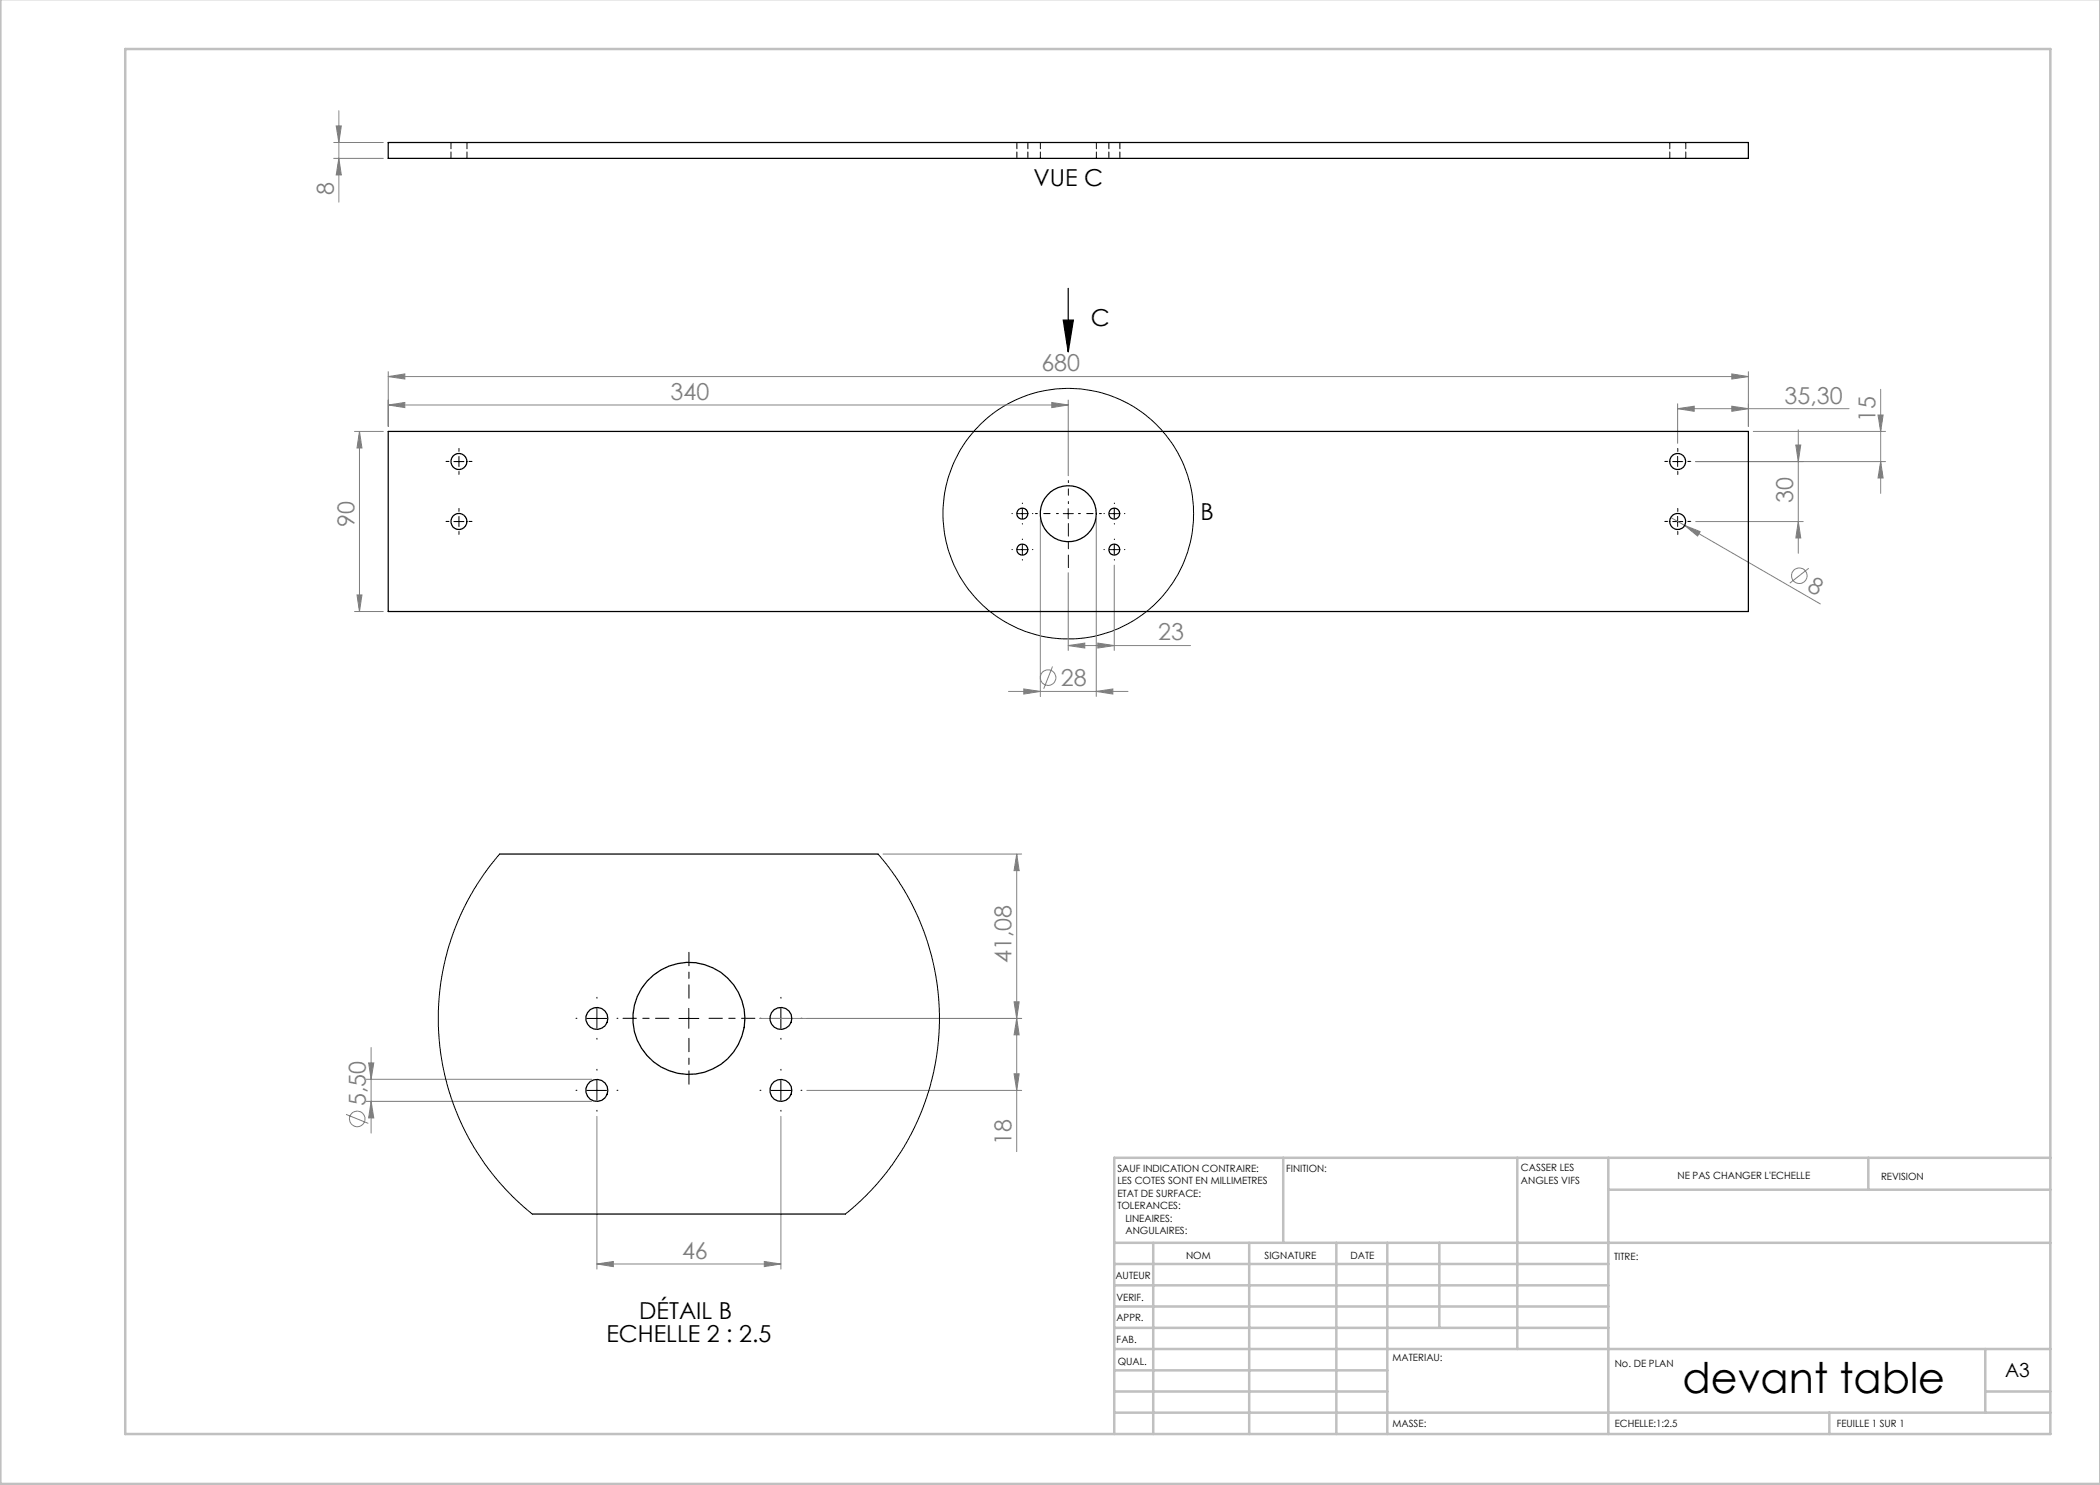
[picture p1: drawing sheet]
<svg xmlns="http://www.w3.org/2000/svg" width="420mm" height="297mm" viewBox="0 0 420 297" stroke-linecap="round" stroke-linejoin="round" font-family="sans-serif">
<g fill="none" stroke="#808080" stroke-width=".2">
<path d="M66.7 31.7h10M66.7 28.5h10M67.2 25.2h1.1l-.5 3.3zM67.8 31.7l.5 3.3h-1.1zM67.8 22.2v18.2M77.6 75.3l3.4-.5v1zM77.6 74.3v11M77.6 75.3h272.1M346.4 74.8l3.3 .5-3.3 .5zM349.7 74.3v11M376.1 77.9v20.8M70.9 86.3h5.8"/>
<path d="M71.9 86.3l.5 3.3h-1zM71.9 86.3v36M77.6 81l3.4-.5v1zM77.6 81h136M210.4 80.5l3.2 .5-3.2 .5zM213.6 80v15.1M335.5 81.7l3.3-.5v1.1zM335.5 80.7v8M335.5 81.7h34.3M339.1 92.3h38M346.4 81.2l3.3 .5-3.3 .6zM350.7 86.3h26.4"/>
<path d="M359.2 89h1l-.5 3.3zM359.7 86v24.7M375.6 83h1l-.5 3.3zM376.1 92.3l.5 3.3h-1zM71.4 119h1l-.5 3.3zM208.1 103.7v35.6M213.6 114.5v15.6M219.3 103.7v35.6M222.8 113v17.1M334.2 103.5l2.7 1.6M336.9 105.1l3.1 1.2-.5 .9zM336.9 105.1l27.2 15.7"/>
<path d="M339.1 104.3h21.5M359.7 104.3l.5 3.3h-1zM361.7 113.7l-3.7 2.9M70.9 122.3h5.8M201.7 138.3h23.9M204.8 137.8l3.3 .5-3.3 .5zM210.5 133.3l-1.8 4.5M213.6 129.1l3.4-.5v1zM213.6 129.1h24.5M219.3 138.3l3.3-.5v1zM219.6 128.6l3.2 .5-3.2 .5zM176.6 170.8h27.7"/>
<path d="M203.3 170.8l.5 3.3h-1zM203.3 170.8v59.5M73.2 215.9h45.2M73.7 212.6h1.1l-.6 3.3zM74.2 209.5v17.1M152 203.7h52.3M161.4 218.1h42.9M202.8 200.4h1l-.5 3.3zM202.8 214.8h1l-.5 3.3zM203.3 203.7l.5 3.3h-1zM69.2 222.9l4.5 1.8M73.2 220.3h45.2"/>
<path d="M74.2 220.3l.6 3.3h-1.1zM119.4 223.3v30.5M156.2 223.3v30.5M119.4 252.8l3.3-.5v1zM119.4 252.8h36.8M152.9 252.3l3.3 .5-3.3 .5z"/>
<circle cx="359.9" cy="115.1" r="1.55"/>
<circle cx="209.6" cy="135.5" r="1.55"/>
<circle cx="71.4" cy="223.8" r="1.56"/>
</g>
<path d="M213.6 57.7v12.7M212.7 64h2l-1.1 6.4z" fill="none" stroke="#000" stroke-width=".25"/>
<g fill="none" stroke="#000" stroke-width=".2">
<path d="M90.8 92.3h2M91.8 91.3v2M334.5 92.3h2M335.5 91.3v2M90.8 104.3h2M91.8 103.3v2M203.4 102.7h2.1M203.4 109.9h2.1M204.5 101.7v2M204.5 108.9v2M212.7 102.7h2M213.6 101.7v2"/>
<path d="M221.9 102.7h2M221.9 109.9h2M222.8 101.7v2M222.8 108.9v2M334.5 104.3h2M335.5 103.3v2M117.4 203.7h4M117.4 218.1h4M119.4 201.7v4M119.4 216.1v4M135.8 203.7h4M137.8 201.7v4"/>
<path d="M154.2 203.7h4M154.2 218.1h4M156.2 201.7v4M156.2 216.1v4"/>
<circle cx="213.7" cy="102.7" r="25.1"/>
</g>
<g fill="none" stroke="#000" stroke-width=".2" stroke-dasharray="30.5 1.3 1.3 1.3">
<path d="M89.8 92.3h-.6M91.8 90.3v-.6M91.8 94.3v.6M93.8 92.3h.6M333.6 92.3h-.6M335.6 90.3v-.6M335.6 94.3v.6M337.6 92.3h.6M89.8 104.3h-.6M91.8 102.3v-.6M91.8 106.3v.6M93.8 104.3h.6"/>
<path d="M202.5 102.7h-.1M202.5 109.9h-.1M204.5 100.7v-.1M204.5 104.7v.1M204.5 107.9v-.1M204.5 111.9v.1M206.5 102.7h.1M206.5 109.9h.1M220.9 102.7h-.1M220.9 109.9h-.1M222.9 100.7v-.1M222.9 104.7v.1"/>
<path d="M222.9 107.9v-.1M222.9 111.9v.1M224.9 102.7h.1M224.9 109.9h.1M333.6 104.3h-.6M335.6 102.3v-.6M335.6 106.3v.6M337.6 104.3h.6M119.4 199.7v-.2M156.2 199.7v-.2M115.4 203.7h-.2M115.4 218.1h-.2"/>
<path d="M119.4 207.7v.2M119.4 214.1v-.2M123.4 203.7h.2M123.4 218.1h.2M152.2 203.7h-.2M152.2 218.1h-.2M156.2 207.7v.2M156.2 214.1v-.2M160.2 203.7h.2M160.2 218.1h.2M119.4 222.1v.2M156.2 222.1v.2"/>
</g>
<path d="M211.7 102.7h-4.6M213.7 100.7v-4.6M215.7 102.7h4.6" fill="none" stroke="#000" stroke-width=".2" stroke-dasharray="30.5 1.3 1.3 1.3" stroke-dashoffset="30.1"/>
<path d="M213.7 104.7v8.8" fill="none" stroke="#000" stroke-width=".2" stroke-dasharray="30.5 1.3 1.3 1.3" stroke-dashoffset="28"/>
<path d="M137.8 199.7v-9.2M133.8 203.7h-9.2M137.8 207.7v9.2M141.8 203.7h9.2" fill="none" stroke="#000" stroke-width=".2" stroke-dasharray="30.5 1.3 1.3 1.3" stroke-dashoffset="27.8"/>
<g fill="none" stroke="#c0c0c0" stroke-width=".5">
<path d="M.1 -.1v296.9h419.9M25 9.8h385.1v277h-385.1zM256.6 231.6v17M303.5 231.6v38.2M321.7 231.6v55.2M321.7 237.9h88.4M373.7 231.6v6.3M410.1 231.6h-187.3v55.2M222.8 248.6h187.3M222.8 257.1h98.9M222.8 252.8h98.9M230.6 248.6v38.2"/>
<path d="M249.8 248.6v38.2M267.3 248.6v38.2M277.5 248.6v38.2M287.9 248.6v17M222.8 265.6h98.9M222.8 261.3h98.9M222.8 278.3h54.7M222.8 274.1h54.7M222.8 269.8h187.3M397.1 278.3h13M397.1 269.8v12.7M222.8 282.5h187.3"/>
<path d="M365.9 282.5v4.3"/>
</g>
<path d="M212.7 64h2l-1.1 6.4z" fill="#000"/>
<g fill="#808080">
<path d="M336.9 105.1l3.1 1.2-.5 .9z"/>
<path d="M152.9 252.3l3.3 .5-3.3 .5zM119.4 252.8l3.3-.5v1z"/>
<path d="M204.8 137.8l3.3 .5-3.3 .5zM219.3 138.3l3.3-.5v1zM213.6 129.1l3.4-.5v1zM219.6 128.6l3.2 .5-3.2 .5z"/>
<path d="M346.4 74.8l3.3 .5-3.3 .5zM77.6 75.3l3.4-.5v1zM210.4 80.5l3.2 .5-3.2 .5zM77.6 81l3.4-.5v1z"/>
<path d="M202.8 214.8h1l-.5 3.3zM203.3 203.7l.5 3.3h-1z"/>
<path d="M376.1 92.3l.5 3.3h-1zM375.6 83h1l-.5 3.3zM202.8 200.4h1l-.5 3.3zM203.3 170.8l.5 3.3h-1zM67.8 31.7l.5 3.3h-1.1zM67.2 25.2h1.1l-.5 3.3z"/>
<path d="M71.9 86.3l.5 3.3h-1zM71.4 119h1l-.5 3.3zM359.2 89h1l-.5 3.3zM359.7 104.3l.5 3.3h-1zM73.7 212.6h1.1l-.6 3.3zM74.2 220.3l.6 3.3h-1.1z"/>
<path d="M335.5 81.7l3.3-.5v1.1zM346.4 81.2l3.3 .5-3.3 .6z"/>
</g>
<g fill="none" stroke="#000" stroke-width=".25">
<path d="M77.6 28.5h272.1v3.2h-272.1zM77.6 86.3h272.1v36h-272.1zM99.9 170.8h75.7M106.5 242.8h62.6"/>
<circle cx="91.8" cy="92.3" r="1.6"/>
<circle cx="335.5" cy="92.3" r="1.6"/>
<circle cx="91.8" cy="104.3" r="1.6"/>
<circle cx="204.5" cy="109.9" r="1.1"/>
<circle cx="204.5" cy="102.7" r="1.1"/>
<circle cx="213.7" cy="102.7" r="5.6"/>
<circle cx="222.8" cy="102.7" r="1.1"/>
<circle cx="222.8" cy="109.9" r="1.1"/>
<circle cx="335.5" cy="104.3" r="1.6"/>
<circle cx="119.4" cy="218.1" r="2.2"/>
<circle cx="119.4" cy="203.7" r="2.19"/>
<circle cx="137.8" cy="203.7" r="11.2"/>
<circle cx="156.2" cy="218.1" r="2.2"/>
<circle cx="156.2" cy="203.7" r="2.19"/>
</g>
<path d="M99.9 170.8l-3 3.8-2.7 4.4-2.3 4.4-1.7 4.5-1.3 4.5-.8 4.8-.4 4.8 .1 5.7 .7 5.3 1.4 5.6 1.7 4.6 2.1 4.3 3.4 5.5 2 2.6 3.6 3.9 3.8 3.3M175.6 170.8l2.8 3.5 2.9 4.6 2.5 4.8 1.6 4.4 1.3 4.7 .9 5.5 .3 4.2-.2 5-.6 4.8-1.2 5.5-1.7 4.7-2.1 4.5-1.7 3-2.1 3.1-2.2 2.8-3.8 4.1-3.2 2.8" fill="none" stroke="#000" stroke-width=".2"/>
<path d="M90.2 28.5v3.2M93.4 31.7v-3.2M203.4 28.5v3.2M205.6 31.7v-3.2M208.1 28.5v3.2M219.3 31.7v-3.2M221.8 28.5v3.2M224 31.7v-3.2M334 28.5v3.2M337.2 31.7v-3.2" fill="none" stroke="#000" stroke-width=".2" stroke-dasharray="1.3 .6"/>
<text font-size="8.5" x="336.5" y="278.5">devant table</text>
<g font-size="4.7" fill="#808080">
<text x="66.8" y="39.1" transform="rotate(-90 66.8 39.1)">8</text>
<text x="208.3" y="74.3">680</text>
<text x="134.1" y="80">340</text>
<text x="356.9" y="80.7">35,30</text>
<text x="375.1" y="84.3" transform="rotate(-90 375.1 84.3)">15</text>
<text x="358.7" y="100.6" transform="rotate(-90 358.7 100.6)">30</text>
<text x="70.9" y="105.3" transform="rotate(-90 70.9 105.3)">90</text>
<text x="361.2" y="117.9" transform="rotate(30 361.2 117.9)">8</text>
<text x="231.6" y="128.1">23</text>
<text x="212.2" y="137.2">28</text>
<text x="202.3" y="192.7" transform="rotate(-90 202.3 192.7)">41,08</text>
<text x="73.2" y="221.2" transform="rotate(-90 73.2 221.2)">5,50</text>
<text x="202.3" y="229" transform="rotate(-90 202.3 229)">18</text>
<text x="136.4" y="251.8">46</text>
</g>
<g font-size="4.7">
<text x="206.7" y="37.3">VUE C</text>
<text x="218.2" y="65.2">C</text>
<text x="240.1" y="104.1">B</text>
<text x="127.8" y="263.9">DÉTAIL B</text>
<text x="121.3" y="268.4">ECHELLE 2 : 2.5</text>
</g>
<text font-size="3.9" x="401" y="275.4">A3</text>
<g font-size="2">
<text x="223.5" y="234.4">SAUF INDICATION CONTRAIRE:</text>
<text x="223.5" y="236.9">LES COTES SONT EN MILLIMETRES</text>
<text x="223.5" y="239.4">ETAT DE SURFACE:</text>
<text x="257.2" y="234.4">FINITION:</text>
<text x="304.2" y="234.3">CASSER LES</text>
<text x="304.2" y="236.8">ANGLES VIFS</text>
<text x="335.5" y="235.8">NE PAS CHANGER L'ECHELLE</text>
<text x="376.2" y="236">REVISION</text>
<text x="223.5" y="241.9">TOLERANCES:</text>
<text x="225.1" y="244.4">LINEAIRES:</text>
<text x="225.1" y="246.9">ANGULAIRES:</text>
<text x="237.2" y="251.8">NOM</text>
<text x="252.9" y="251.7">SIGNATURE</text>
<text x="270.1" y="251.7">DATE</text>
<text x="223.1" y="255.9">AUTEUR</text>
<text x="322.8" y="252">TITRE:</text>
<text x="223.3" y="260.1">VERIF.</text>
<text x="223.3" y="264.2">APPR.</text>
<text x="223.3" y="268.6">FAB.</text>
<text x="223.5" y="272.9">QUAL.</text>
<text x="278.5" y="272.3">MATERIAU:</text>
<text x="323" y="273.4">No. DE PLAN</text>
<text x="278.5" y="285.3">MASSE:</text>
<text x="323" y="285.4">ECHELLE:1:2.5</text>
<text x="367.4" y="285.4">FEUILLE 1 SUR 1</text>
</g>
</svg>
